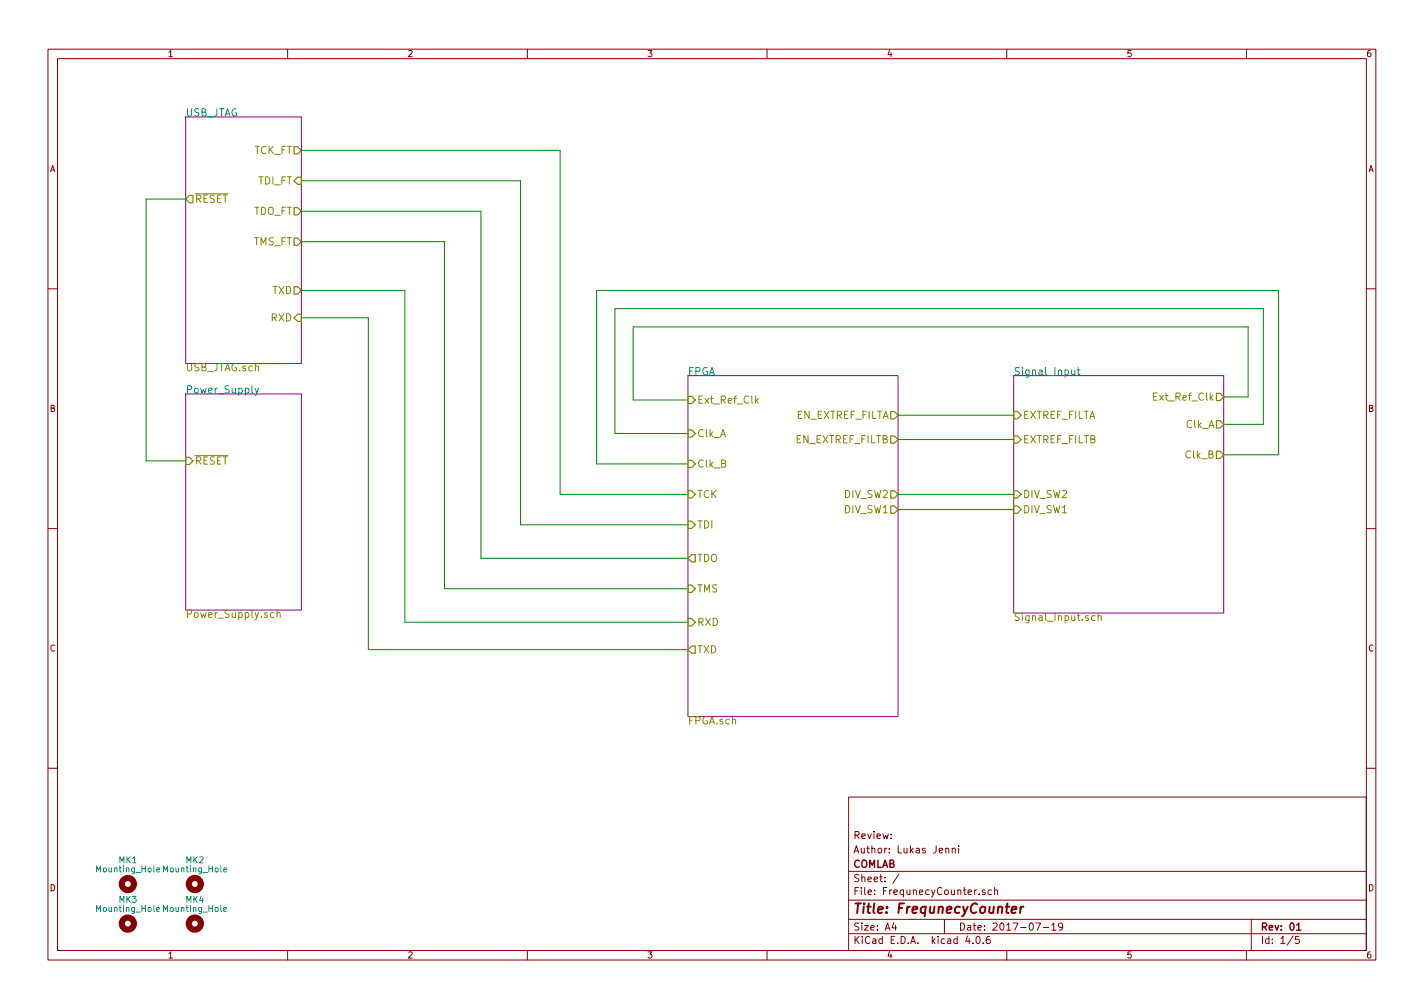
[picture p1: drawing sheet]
EESchema Schematic File Version 2
LIBS:FrequnecyCounter-rescue
LIBS:power
LIBS:device
LIBS:transistors
LIBS:conn
LIBS:linear
LIBS:regul
LIBS:74xx
LIBS:cmos4000
LIBS:adc-dac
LIBS:memory
LIBS:xilinx
LIBS:microcontrollers
LIBS:dsp
LIBS:microchip
LIBS:analog_switches
LIBS:motorola
LIBS:texas
LIBS:intel
LIBS:audio
LIBS:interface
LIBS:digital-audio
LIBS:philips
LIBS:display
LIBS:cypress
LIBS:siliconi
LIBS:opto
LIBS:atmel
LIBS:contrib
LIBS:valves
LIBS:74xgxx
LIBS:ac-dc
LIBS:actel
LIBS:allegro
LIBS:Altera
LIBS:analog_devices
LIBS:battery_management
LIBS:bbd
LIBS:bosch
LIBS:brooktre
LIBS:cmos_ieee
LIBS:dc-dc
LIBS:diode
LIBS:elec-unifil
LIBS:ESD_Protection
LIBS:ftdi
LIBS:gennum
LIBS:graphic_symbols
LIBS:hc11
LIBS:infineon
LIBS:intersil
LIBS:ir
LIBS:Lattice
LIBS:leds
LIBS:LEM
LIBS:maxim
LIBS:mechanical
LIBS:microchip_dspic33dsc
LIBS:microchip_pic10mcu
LIBS:microchip_pic12mcu
LIBS:microchip_pic16mcu
LIBS:microchip_pic18mcu
LIBS:microchip_pic24mcu
LIBS:microchip_pic32mcu
LIBS:modules
LIBS:motor_drivers
LIBS:motors
LIBS:msp430
LIBS:nordicsemi
LIBS:nxp
LIBS:nxp_armmcu
LIBS:onsemi
LIBS:Oscillators
LIBS:Power_Management
LIBS:powerint
LIBS:pspice
LIBS:references
LIBS:relays
LIBS:rfcom
LIBS:RFSolutions
LIBS:sensors
LIBS:silabs
LIBS:stm8
LIBS:stm32
LIBS:supertex
LIBS:switches
LIBS:transf
LIBS:triac_thyristor
LIBS:ttl_ieee
LIBS:video
LIBS:wiznet
LIBS:Worldsemi
LIBS:Xicor
LIBS:zetex
LIBS:Zilog
LIBS:74lvc
LIBS:altera
LIBS:barrel_jack
LIBS:battery
LIBS:beaglebone_black
LIBS:ck
LIBS:conn_power
LIBS:conn_rf
LIBS:conn_rj
LIBS:crystal
LIBS:ddr2_sdram_sodimm
LIBS:epcos
LIBS:epcos_dcc6c
LIBS:fbead
LIBS:fiducial
LIBS:freescale_mcu
LIBS:hackrf_expansion
LIBS:hdmi
LIBS:header
LIBS:hirose
LIBS:hole
LIBS:io_expander
LIBS:lcd_kingtech
LIBS:ltc
LIBS:microphone
LIBS:minicircuits
LIBS:molex
LIBS:mosfet
LIBS:newhaven
LIBS:noritake
LIBS:nxp_micro
LIBS:on_cat24c256
LIBS:on_semi
LIBS:osc
LIBS:passive
LIBS:r_sense
LIBS:regulator
LIBS:rf_antenna
LIBS:rf_lna
LIBS:samtec
LIBS:sd
LIBS:sharebrained
LIBS:supply
LIBS:switch
LIBS:terminal_block
LIBS:ti
LIBS:ti_cc
LIBS:tp
LIBS:trs_jack
LIBS:usb3_esd_son50-10
LIBS:usb3_micro_ab
LIBS:wolfson
LIBS:FrequnecyCounter-cache
EELAYER 25 0
EELAYER END
$Descr A4 11693 8268
encoding utf-8
Sheet 1 5
Title "FrequnecyCounter"
Date "2017-07-19"
Rev "01"
Comp "COMLAB"
Comment1 "Author: Lukas Jenni"
Comment2 "Review: "
Comment3 ""
Comment4 ""
$EndDescr
$Sheet
S 1525 3225 950  1775
U 595D114F
F0 "Power_Supply" 60
F1 "Power_Supply.sch" 60
F2 "~RESET" I L 1525 3775 60 
$EndSheet
$Sheet
S 1525 950  950  2025
U 595D12D5
F0 "USB_JTAG" 60
F1 "USB_JTAG.sch" 60
F2 "TXD" O R 2475 2375 60 
F3 "RXD" I R 2475 2600 60 
F4 "TCK_FT" O R 2475 1225 60 
F5 "TDI_FT" I R 2475 1475 60 
F6 "TDO_FT" O R 2475 1725 60 
F7 "TMS_FT" O R 2475 1975 60 
F8 "~RESET" O L 1525 1625 60 
$EndSheet
Wire Wire Line
	5650 3275 5200 3275
Wire Wire Line
	5200 3275 5200 2675
Wire Wire Line
	5200 2675 10250 2675
Wire Wire Line
	10250 2675 10250 3250
Wire Wire Line
	10250 3250 10050 3250
Wire Wire Line
	10050 3475 10375 3475
Wire Wire Line
	10375 3475 10375 2525
Wire Wire Line
	10375 2525 5050 2525
Wire Wire Line
	5050 2525 5050 3550
Wire Wire Line
	5050 3550 5650 3550
Wire Wire Line
	5650 3800 4900 3800
Wire Wire Line
	4900 3800 4900 2375
Wire Wire Line
	4900 2375 10500 2375
Wire Wire Line
	10500 2375 10500 3725
Wire Wire Line
	10500 3725 10050 3725
Wire Wire Line
	4600 4050 5650 4050
Wire Wire Line
	4275 4300 5650 4300
Wire Wire Line
	4275 1475 4275 4300
Wire Wire Line
	3950 1725 3950 4575
Wire Wire Line
	3950 4575 5650 4575
Wire Wire Line
	3650 1975 3650 4825
Wire Wire Line
	3650 4825 5650 4825
Wire Wire Line
	1200 3775 1525 3775
Wire Wire Line
	1200 1625 1525 1625
Wire Wire Line
	2475 1975 3650 1975
Wire Wire Line
	2475 1725 3950 1725
Wire Wire Line
	2475 1475 4275 1475
Wire Wire Line
	2475 1225 4600 1225
Wire Wire Line
	4600 1225 4600 4050
Wire Wire Line
	2475 2375 3325 2375
Wire Wire Line
	3325 2375 3325 5100
Wire Wire Line
	3325 5100 5650 5100
Wire Wire Line
	2475 2600 3025 2600
Wire Wire Line
	3025 2600 3025 5325
Wire Wire Line
	3025 5325 5650 5325
$Comp
L Mounting_Hole MK1
U 1 1
P 1050 7250
F 0 "MK1" H 1050 7450 50  0000 C CNN
F 1 "Mounting_Hole" H 1050 7375 50  0000 C CNN
F 2 "Mounting_Holes:MountingHole_3.2mm_M3_ISO7380" H 1050 7250 50  0001 C CNN
F 3 "" H 1050 7250 50  0001 C CNN
	1    1050 7250
	1    0    0    -1  
$EndComp
$Comp
L Mounting_Hole MK3
U 1 1
P 1050 7575
F 0 "MK3" H 1050 7775 50  0000 C CNN
F 1 "Mounting_Hole" H 1050 7700 50  0000 C CNN
F 2 "Mounting_Holes:MountingHole_3.2mm_M3_ISO7380" H 1050 7575 50  0001 C CNN
F 3 "" H 1050 7575 50  0001 C CNN
	1    1050 7575
	1    0    0    -1  
$EndComp
$Comp
L Mounting_Hole MK2
U 1 1
P 1600 7250
F 0 "MK2" H 1600 7450 50  0000 C CNN
F 1 "Mounting_Hole" H 1600 7375 50  0000 C CNN
F 2 "Mounting_Holes:MountingHole_3.2mm_M3_ISO7380" H 1600 7250 50  0001 C CNN
F 3 "" H 1600 7250 50  0001 C CNN
	1    1600 7250
	1    0    0    -1  
$EndComp
$Comp
L Mounting_Hole MK4
U 1 1
P 1600 7575
F 0 "MK4" H 1600 7775 50  0000 C CNN
F 1 "Mounting_Hole" H 1600 7700 50  0000 C CNN
F 2 "Mounting_Holes:MountingHole_3.2mm_M3_ISO7380" H 1600 7575 50  0001 C CNN
F 3 "" H 1600 7575 50  0001 C CNN
	1    1600 7575
	1    0    0    -1  
$EndComp
$Sheet
S 8325 3075 1725 1950
U 595DF15C
F0 "Signal_Input" 60
F1 "Signal_Input.sch" 60
F2 "Ext_Ref_Clk" O R 10050 3250 60 
F3 "Clk_A" O R 10050 3475 60 
F4 "Clk_B" O R 10050 3725 60 
F5 "EXTREF_FILTA" I L 8325 3400 60 
F6 "EXTREF_FILTB" I L 8325 3600 60 
F7 "DIV_SW2" I L 8325 4050 60 
F8 "DIV_SW1" I L 8325 4175 60 
$EndSheet
$Sheet
S 5650 3075 1725 2800
U 595E0A92
F0 "FPGA" 60
F1 "FPGA.sch" 60
F2 "Ext_Ref_Clk" I L 5650 3275 60 
F3 "Clk_A" I L 5650 3550 60 
F4 "Clk_B" I L 5650 3800 60 
F5 "TCK" I L 5650 4050 60 
F6 "TDI" I L 5650 4300 60 
F7 "TDO" O L 5650 4575 60 
F8 "TMS" I L 5650 4825 60 
F9 "RXD" I L 5650 5100 60 
F10 "TXD" O L 5650 5325 60 
F11 "EN_EXTREF_FILTA" O R 7375 3400 60 
F12 "EN_EXTREF_FILTB" O R 7375 3600 60 
F13 "DIV_SW1" O R 7375 4175 60 
F14 "DIV_SW2" O R 7375 4050 60 
$EndSheet
Wire Wire Line
	8325 3600 7375 3600
Wire Wire Line
	7375 3400 8325 3400
Wire Wire Line
	1200 3775 1200 1625
Wire Wire Line
	7375 4175 8325 4175
Wire Wire Line
	8325 4050 7375 4050
$EndSCHEMATC
